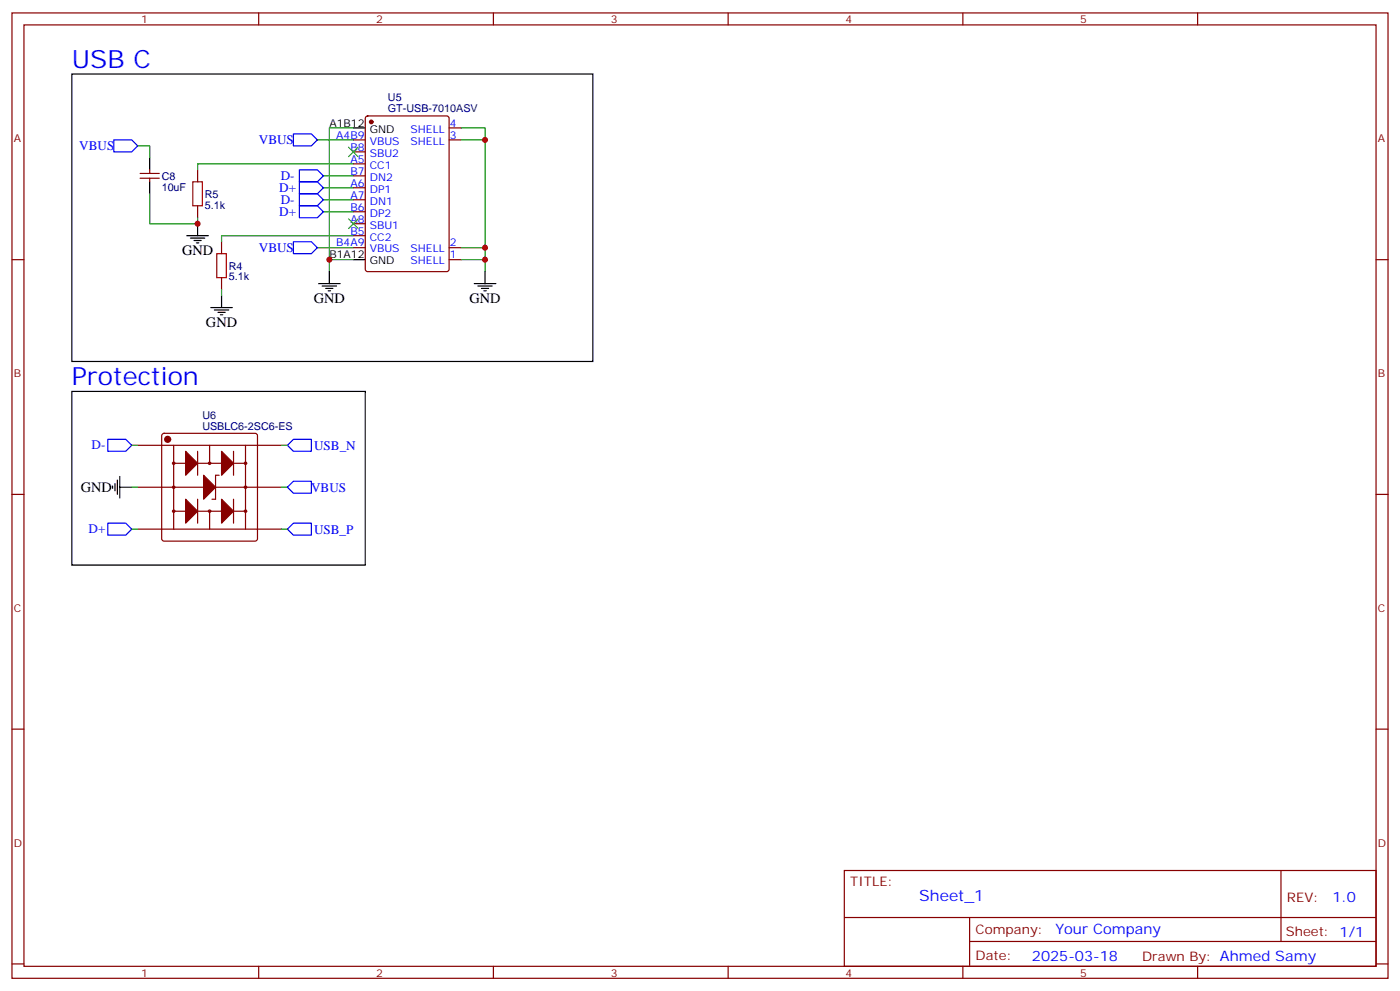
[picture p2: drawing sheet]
<svg xmlns="http://www.w3.org/2000/svg" width="412mm" height="292mm" viewBox="0 0 412 292" stroke-linecap="round" stroke-linejoin="round" font-family="sans-serif">
<g fill="none" stroke="#870000" stroke-width=".35">
<path d="M3.5 3.8h405.4v284.3h-405.4zM7.1 7.3h398.2v277.3h-398.2zM76.2 3.8v3.5M145.3 3.8v3.5M214.5 3.8v3.5M283.6 3.8v3.5M352.8 3.8v3.5M107.8 34.4l.5-.3h23.3l.6 .5 .1 44.7-.5 .7h-23.5l-.6-.5-.1-44.6zM132.3 37.7h3.5M41.3 51.1h5.6M41.3 52.5h5.6M44.1 50v1.1"/>
<path d="M44.1 52.5v1.1M58.2 50v3.6M104.1 41.2h3.5M104.1 58.8h3.5M104.1 55.3h3.5M104.1 51.8h3.5M104.1 48.3h3.5M104.1 44.7h3.5M132.3 41.2h3.5M3.5 76.5h3.6M58.2 60.6v3.5M65.3 71.2v3.5"/>
<path d="M104.1 73h3.5M104.1 69.4h3.5M104.1 65.9h3.5M104.1 62.4h3.5M132.3 76.5h3.5M132.3 73h3.5M405.3 76.5h3.6M65.3 81.8v3.5M40.6 131.2h21.1v5.3M47.9 127.8l.4-.2h26.8l.5 .2 .2 .5v30.4l-.2 .5-.5 .2h-26.8l-.5-.2-.2-.5v-30.4zM51.2 131.2v24.7M51.2 136.5h3.5"/>
<path d="M58.2 136.5h7.1M58.2 132.9v7.1M61.7 131.2h21.2M64.6 140h-1.1v7h-1.1M68.8 136.5h3.5M68.8 132.9v7.1M72.3 131.2v24.7M3.5 145.6h3.6M40.6 155.9h21.1M40.6 143.5h19.4M51.2 150.6h3.5M58.2 150.6h7.1"/>
<path d="M58.2 147v7.1M61.7 150.6v5.3h21.2M63.5 143.5h19.4M68.8 150.6h3.5M68.8 147v7.1M405.3 145.6h3.6M3.5 214.8h3.6M405.3 214.8h3.6M248.7 256.4h156.6v28.2h-156.6zM377.3 256.4v20.9M248.7 270.2h156.5M285.6 277.3h119.6"/>
<path d="M285.6 270.2v14.2M3.5 283.9h3.6M76.2 284.6v3.5M145.3 284.6v3.5M214.5 284.6v3.5M283.6 284.6v3.5M352.8 284.6v3.5M405.3 283.9h3.6"/>
<circle cx="51.2" cy="136.5" r=".35"/>
<circle cx="61.7" cy="136.5" r=".35"/>
<circle cx="72.3" cy="136.5" r=".35"/>
<circle cx="51.2" cy="143.5" r=".35"/>
<circle cx="51.2" cy="150.6" r=".35"/>
<circle cx="61.7" cy="150.6" r=".35"/>
<circle cx="72.3" cy="150.6" r=".35"/>
<circle cx="72.3" cy="143.5" r=".35"/>
</g>
<g fill="none" stroke="#000" stroke-width=".35">
<path d="M21.2 21.8h153.4v84.7h-153.4zM104.1 37.7h3.5M44.1 46.5v3.5M44.1 53.6v3.5M55 69.4h6.4M56.1 70.1h4.2M57.1 70.8h2.2M57.9 71.5h.7M58.2 65.9v3.5M104.1 76.5h3.5M62.1 90.6h6.3M63.1 91.3h4.3"/>
<path d="M64.2 92h2.1M64.9 92.7h.7M65.3 87.1v3.5M93.8 83.5h6.4M94.9 84.2h4.2M96 84.9h2.1M96.7 85.7h.7M97 80v3.5M139.7 83.5h6.3M140.8 84.2h4.2M141.8 84.9h2.1M142.5 85.7h.7"/>
<path d="M142.9 80v3.5M21.2 115.3h86.4v51.1h-86.4zM33.2 143.2v.7M33.9 142.5v2.1M34.6 141.4v4.2M35.3 143.5h3.5M35.3 140.3v6.4"/>
</g>
<g fill="#870000" stroke="#870000" stroke-width=".35">
<path d="M60 140l3.5 3.5-3.5 3.5z"/>
<path d="M65.3 147l3.5 3.6-3.5 3.5z"/>
<path d="M54.7 147l3.5 3.6-3.5 3.5z"/>
<path d="M65.3 132.9l3.5 3.6-3.5 3.5z"/>
<path d="M54.7 132.9l3.5 3.6-3.5 3.5z"/>
<circle cx="109.4" cy="35.9" r=".53"/>
<circle cx="49.4" cy="129.4" r=".88"/>
</g>
<g fill="none" stroke="#008700" stroke-width=".35">
<path d="M104.1 37.7h-7.1v42.3M135.8 37.7h7.1v42.3M40.6 43h3.5v3.5M44.1 57.1v8.8h14.1v-1.8M93.5 41.2h10.6M95.2 51.8h8.9M95.2 58.8h8.9M95.2 55.3h8.9M104.1 48.3h-45.9v1.7M135.8 41.2h7.1M93.5 73h10.6M95.2 62.4h8.9"/>
<path d="M97 76.5h7.1M104.1 69.4h-38.8v1.8M135.8 73h7.1M135.8 76.5h7.1M65.3 85.3v1.8M38.8 131.2h1.8M82.9 131.2h1.8M38.8 143.5h1.8M38.8 155.9h1.8M82.9 143.5h1.8M82.9 155.9h1.8"/>
</g>
<path d="M102.7 43.3l2.8 2.8M105.5 43.3l-2.8 2.8M102.7 64.5l2.8 2.8M105.5 64.5l-2.8 2.8" fill="none" stroke="#3c3" stroke-width=".35"/>
<path d="M56.8 53.6h2.8v7h-2.8zM63.9 74.7h2.8v7.1h-2.8z" fill="none" stroke="#a10000" stroke-width=".35"/>
<path d="M86.4 39.4h5.3l1.8 1.8-1.8 1.8h-5.3zM33.5 41.2h5.3l1.8 1.8-1.8 1.7h-5.3zM88.2 50h5.3l1.7 1.8-1.7 1.8h-5.3zM88.2 57.1h5.3l1.7 1.7-1.7 1.8h-5.3zM88.2 53.6h5.3l1.7 1.7-1.7 1.8h-5.3zM86.4 71.2h5.3l1.8 1.8-1.8 1.7h-5.3zM88.2 60.6h5.3l1.7 1.8-1.7 1.7h-5.3zM31.7 129.4h5.3l1.8 1.8-1.8 1.7h-5.3zM84.7 131.2l1.7-1.8h5.3v3.5h-5.3zM31.7 154.1h5.3l1.8 1.8-1.8 1.7h-5.3zM84.7 155.9l1.7-1.8h5.3v3.5h-5.3zM84.7 143.5l1.7-1.8h5.3v3.6h-5.3z" fill="none" stroke="#00f" stroke-width=".35"/>
<g fill="#c00">
<circle cx="142.9" cy="41.2" r=".88"/>
<circle cx="142.9" cy="73" r=".88"/>
<circle cx="142.9" cy="76.5" r=".88"/>
<circle cx="97" cy="76.5" r=".88"/>
<circle cx="58.2" cy="65.9" r=".88"/>
</g>
<g font-size="7.4" fill="#00f">
<text x="21.2" y="20">USB C</text>
<text x="21.2" y="113.5">Protection</text>
</g>
<text font-size="4.6" fill="#00f" x="270.8" y="265.4">Sheet_1</text>
<g font-size="4.2">
<text x="53.6" y="75.1">GND</text>
<text x="92.4" y="89.2">GND</text>
<text x="138.3" y="89.2">GND</text>
<text x="60.7" y="96.2">GND</text>
<text x="23.8" y="144.9">GND</text>
</g>
<g font-size="4.2" fill="#00f">
<text x="392.5" y="265.7">1.0</text>
<text x="310.9" y="275.2">Your Company</text>
<text x="304" y="283">2025-03-18</text>
</g>
<g font-size="3.9" fill="#00f">
<text x="23.3" y="44.2">VBUS</text>
<text x="76.2" y="42.5">VBUS</text>
<text x="82.7" y="53.1">D-</text>
<text x="82.2" y="56.6">D+</text>
<text x="82.2" y="63.6">D+</text>
<text x="82.7" y="60.1">D-</text>
<text x="76.2" y="74.2">VBUS</text>
<text x="27" y="132.4">D-</text>
<text x="92.5" y="132.5">USB_N</text>
<text x="91.6" y="144.8">VBUS</text>
<text x="26.1" y="157.1">D+</text>
<text x="92.5" y="157.2">USB_P</text>
</g>
<g font-size="3.9" fill="#800">
<text x="250.5" y="261">TITLE:</text>
<text x="379.1" y="265.7">REV:</text>
<text x="287.4" y="275.2">Company:</text>
<text x="378.7" y="275.8">Sheet: 1/1</text>
<text x="287.4" y="282.9">Date:</text>
<text x="336.4" y="282.9">Drawn By: Ahmed Samy</text>
</g>
<g font-size="3.2" fill="#800">
<text x="41.6" y="6.8">1</text>
<text x="110.8" y="6.8">2</text>
<text x="179.9" y="6.8">3</text>
<text x="249.1" y="6.8">4</text>
<text x="318.2" y="6.8">5</text>
<text x="4.1" y="41.9">A</text>
<text x="405.9" y="41.9">A</text>
<text x="4.1" y="111.1">B</text>
<text x="405.9" y="111.1">B</text>
<text x="4.1" y="180.2">C</text>
<text x="405.9" y="180.2">C</text>
<text x="4.1" y="249.3">D</text>
<text x="405.9" y="249.3">D</text>
<text x="41.6" y="287.6">1</text>
<text x="110.8" y="287.6">2</text>
<text x="179.9" y="287.6">3</text>
<text x="249.1" y="287.6">4</text>
<text x="318.2" y="287.6">5</text>
</g>
<g font-size="3.2" fill="#000080">
<text x="114.3" y="29.8">U5</text>
<text x="114.3" y="32.9">GT-USB-7010ASV</text>
<text x="47.6" y="52.9">C8</text>
<text x="47.6" y="56.1">10uF</text>
<text x="60.3" y="58.2">R5</text>
<text x="60.3" y="61.4">5.1k</text>
<text x="67.4" y="82.6">5.1k</text>
<text x="67.4" y="79.4">R4</text>
<text x="59.6" y="123.4">U6</text>
<text x="59.6" y="126.6">USBLC6-2SC6-ES</text>
</g>
<g font-size="3.2">
<text x="97" y="37.3">A1B12</text>
<text x="108.9" y="39.1">GND</text>
<text x="97" y="76.1">B1A12</text>
<text x="108.9" y="77.9">GND</text>
</g>
<g font-size="3.2" fill="#00f">
<text x="99" y="40.9">A4B9</text>
<text x="120.9" y="39.1">SHELL</text>
<text x="132.5" y="37.3">4</text>
<text x="132.5" y="40.9">3</text>
<text x="103.2" y="44.4">B8</text>
<text x="103.2" y="47.9">A5</text>
<text x="108.9" y="46.1">SBU2</text>
<text x="108.9" y="42.6">VBUS</text>
<text x="120.9" y="42.6">SHELL</text>
<text x="103.2" y="51.4">B7</text>
<text x="108.9" y="53.2">DN2</text>
<text x="108.9" y="49.7">CC1</text>
<text x="103.2" y="58.5">A7</text>
<text x="103.2" y="55">A6</text>
<text x="108.9" y="56.7">DP1</text>
<text x="103.2" y="62">B6</text>
<text x="103.2" y="65.5">A8</text>
<text x="108.9" y="63.8">DP2</text>
<text x="108.9" y="60.3">DN1</text>
<text x="103.2" y="69.1">B5</text>
<text x="108.9" y="70.8">CC2</text>
<text x="108.9" y="67.3">SBU1</text>
<text x="99" y="72.6">B4A9</text>
<text x="108.9" y="74.4">VBUS</text>
<text x="120.9" y="74.4">SHELL</text>
<text x="120.9" y="77.9">SHELL</text>
<text x="132.5" y="72.6">2</text>
<text x="132.5" y="76.1">1</text>
</g>
</svg>
